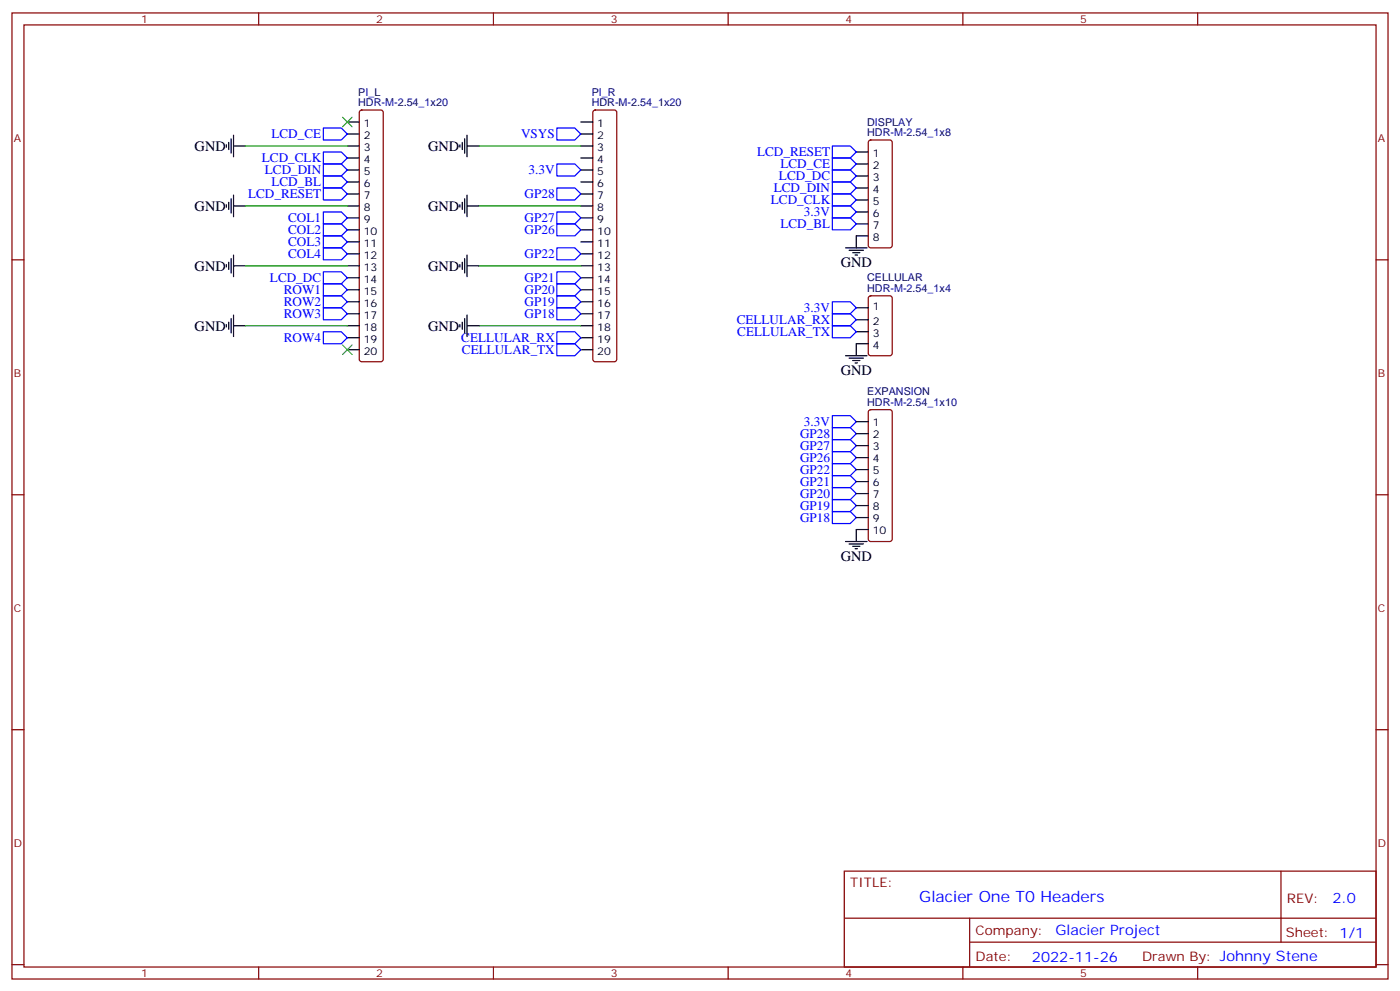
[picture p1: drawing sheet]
<svg xmlns="http://www.w3.org/2000/svg" width="412mm" height="292mm" viewBox="0 0 412 292" stroke-linecap="round" stroke-linejoin="round" font-family="sans-serif">
<g fill="none" stroke="#870000" stroke-width=".35">
<path d="M3.5 3.8h405.4v284.3h-405.4zM7.1 7.3h398.2v277.3h-398.2zM76.2 3.8v3.5M145.3 3.8v3.5M214.5 3.8v3.5M283.6 3.8v3.5M352.8 3.8v3.5M106.1 32.6l.4-.2h5.7l.5 .2 .2 .5v72.7l-.2 .5-.5 .2h-5.7l-.5-.3-.2-.4v-72.7zM174.9 32.6l.4-.2h5.7l.5 .2 .2 .5v72.7l-.3 .5-.4 .2h-5.7l-.5-.3-.2-.4v-72.7zM256 41.4l.5-.2h5.6l.5 .2 .2 .5v30.3l-.2 .5-.5 .3h-5.6l-.5-.3-.2-.5v-30.3zM3.5 76.5h3.6M405.3 76.5h3.6"/>
<path d="M256 87.3l.5-.2h5.6l.7 .4v16.5l-.4 .6-5.9 .1-.7-.5v-16.4zM256 120.8l.5-.2h5.6l.5 .2 .2 .5v37.4l-.2 .5-.5 .2h-5.6l-.5-.2-.2-.5v-37.4zM3.5 145.6h3.6M405.3 145.6h3.6M3.5 214.8h3.6M405.3 214.8h3.6M248.7 256.4h156.6v28.2h-156.6zM377.3 256.4v20.9M248.7 270.2h156.5M285.6 277.3h119.6M285.6 270.2v14.2M3.5 283.9h3.6"/>
<path d="M76.2 284.6v3.5M145.3 284.6v3.5M214.5 284.6v3.5M283.6 284.6v3.5M352.8 284.6v3.5M405.3 283.9h3.6"/>
</g>
<g fill="none" stroke="#000" stroke-width=".35">
<path d="M68.8 39.8v6.3M102.3 35.9h3.5M102.3 39.4h3.5M137.6 39.8v6.3M171.1 35.9h3.5M171.1 39.4h3.5M66.7 42.6v.7M67.4 41.9v2.1M67.4 59.5v2.2M68.1 40.9v4.2M68.1 58.5v4.2M68.8 43h3.5"/>
<path d="M68.8 57.4v6.4M102.3 43h3.5M102.3 46.5h3.5M102.3 50h3.5M102.3 53.6h3.5M102.3 57.1h3.5M135.5 42.6v.7M136.2 41.9v2.1M136.2 59.5v2.2M136.9 40.9v4.2M136.9 58.5v4.2M137.6 43h3.5"/>
<path d="M137.6 57.4v6.4M171.1 43h3.5M171.1 46.5h3.5M171.1 50h3.5M171.1 53.6h3.5M171.1 57.1h3.5M252.2 44.7h3.6M252.2 48.3h3.6M252.2 51.8h3.6M252.2 55.3h3.6M252.2 58.8h3.6M66.7 60.3v.7"/>
<path d="M66.7 77.9v.7M67.4 77.2v2.1M68.1 76.1v4.3M68.8 60.6h3.5M68.8 78.2h3.5M68.8 75.1v6.3M102.3 60.6h3.5M102.3 64.1h3.5M102.3 67.7h3.5M102.3 71.2h3.5M102.3 74.7h3.5M102.3 78.2h3.5"/>
<path d="M135.5 60.3v.7M135.5 77.9v.7M136.2 77.2v2.1M136.9 76.1v4.3M137.6 60.6h3.5M137.6 78.2h3.5M137.6 75.1v6.3M171.1 60.6h3.5M171.1 64.1h3.5M171.1 67.7h3.5M171.1 71.2h3.5M171.1 74.7h3.5"/>
<path d="M171.1 78.2h3.5M249.1 73h6.3M250.1 73.7h4.3M251.2 74.4h2.1M251.9 75.1h.7M252.2 62.4h3.6M252.2 65.9h3.6M255.8 69.4h-3.6v3.6M66.7 95.5v.7M67.4 94.8v2.1M68.1 93.8v4.2M68.8 95.9h3.5"/>
<path d="M68.8 92.7v6.4M102.3 81.8h3.5M102.3 85.3h3.5M102.3 88.8h3.5M102.3 92.4h3.5M102.3 95.9h3.5M102.3 99.4h3.5M135.5 95.5v.7M136.2 94.8v2.1M136.9 93.8v4.2M137.6 95.9h3.5M137.6 92.7v6.4"/>
<path d="M171.1 81.8h3.5M171.1 85.3h3.5M171.1 88.8h3.5M171.1 92.4h3.5M171.1 95.9h3.5M171.1 99.4h3.5M252.2 90.6h3.6M252.2 94.1h3.6M252.2 97.6h3.6M102.3 102.9h3.5M171.1 102.9h3.5M249.1 104.7h6.3"/>
<path d="M250.1 105.4h4.3M251.2 106.1h2.1M251.9 106.8h.7M255.8 101.2h-3.6v3.5M252.2 124.1h3.6M252.2 127.6h3.6M252.2 131.2h3.6M252.2 134.7h3.6M252.2 138.2h3.6M249.1 159.4h6.3M252.2 141.7h3.6M252.2 145.3h3.6"/>
<path d="M252.2 148.8h3.6M252.2 152.3h3.6M255.8 155.9h-3.6v3.5M250.1 160.1h4.3M251.2 160.8h2.1M251.9 161.5h.7"/>
</g>
<g fill="none" stroke="#00f" stroke-width=".35">
<path d="M95.2 37.7h5.3l1.8 1.7-1.8 1.8h-5.3zM164 37.7h5.3l1.8 1.7-1.8 1.8h-5.3zM95.2 44.7h5.3l1.8 1.8-1.8 1.8h-5.3zM95.2 48.3h5.3l1.8 1.7-1.8 1.8h-5.3zM95.2 51.8h5.3l1.8 1.8-1.8 1.7h-5.3zM95.2 55.3h5.3l1.8 1.8-1.8 1.7h-5.3zM164 48.3h5.3l1.8 1.7-1.8 1.8h-5.3zM164 55.3h5.3l1.8 1.8-1.8 1.7h-5.3zM245.2 50h5.3l1.7 1.8-1.7 1.8h-5.3zM245.2 43h5.3l1.7 1.7-1.7 1.8h-5.3zM245.2 53.6h5.3l1.7 1.7-1.7 1.8h-5.3zM245.2 57.1h5.3l1.7 1.7-1.7 1.8h-5.3z"/>
<path d="M245.2 46.5h5.3l1.7 1.8-1.7 1.7h-5.3zM95.2 62.4h5.3l1.8 1.7-1.8 1.8h-5.3zM95.2 65.9h5.3l1.8 1.8-1.8 1.7h-5.3zM95.2 69.4h5.3l1.8 1.8-1.8 1.8h-5.3zM95.2 73h5.3l1.8 1.7-1.8 1.8h-5.3zM164 73h5.3l1.8 1.7-1.8 1.8h-5.3zM164 65.9h5.3l1.8 1.8-1.8 1.7h-5.3zM164 62.4h5.3l1.8 1.7-1.8 1.8h-5.3zM245.2 64.1h5.3l1.7 1.8-1.7 1.8h-5.3zM245.2 60.6h5.3l1.7 1.8-1.7 1.7h-5.3zM95.2 80h5.3l1.8 1.8-1.8 1.7h-5.3zM95.2 83.5h5.3l1.8 1.8-1.8 1.8h-5.3z"/>
<path d="M95.2 87.1h5.3l1.8 1.7-1.8 1.8h-5.3zM95.2 90.6h5.3l1.8 1.8-1.8 1.7h-5.3zM95.2 97.6h5.3l1.8 1.8-1.8 1.8h-5.3zM164 97.6h5.3l1.8 1.8-1.8 1.8h-5.3zM164 90.6h5.3l1.8 1.8-1.8 1.7h-5.3zM164 87.1h5.3l1.8 1.7-1.8 1.8h-5.3zM164 83.5h5.3l1.8 1.8-1.8 1.8h-5.3zM164 80h5.3l1.8 1.8-1.8 1.7h-5.3zM245.2 92.4h5.3l1.7 1.7-1.7 1.8h-5.3zM245.2 95.9h5.3l1.7 1.7-1.7 1.8h-5.3zM245.2 88.8h5.3l1.7 1.8-1.7 1.8h-5.3zM164 101.2h5.3l1.8 1.7-1.8 1.8h-5.3z"/>
<path d="M245.2 122.3h5.3l1.7 1.8-1.7 1.8h-5.3zM245.2 125.9h5.3l1.7 1.7-1.7 1.8h-5.3zM245.2 129.4h5.3l1.7 1.8-1.7 1.7h-5.3zM245.2 132.9h5.3l1.7 1.8-1.7 1.8h-5.3zM245.2 136.5h5.3l1.7 1.7-1.7 1.8h-5.3zM245.2 140h5.3l1.7 1.7-1.7 1.8h-5.3zM245.2 143.5h5.3l1.7 1.8-1.7 1.7h-5.3zM245.2 147h5.3l1.7 1.8-1.7 1.8h-5.3zM245.2 150.6h5.3l1.7 1.7-1.7 1.8h-5.3z"/>
</g>
<path d="M72.3 43h30M141.1 43h30M72.3 60.6h30M72.3 78.2h30M141.1 60.6h30M141.1 78.2h30M72.3 95.9h30M141.1 95.9h30" fill="none" stroke="#008700" stroke-width=".35"/>
<path d="M100.9 34.5l2.8 2.8M103.7 34.5l-2.8 2.8M100.9 101.5l2.8 2.9M103.7 101.5l-2.8 2.9" fill="none" stroke="#3c3" stroke-width=".35"/>
<text font-size="4.6" fill="#00f" x="270.8" y="265.4">Glacier One T0 Headers</text>
<g font-size="4.2">
<text x="57.3" y="44.4">GND</text>
<text x="126.1" y="44.4">GND</text>
<text x="57.3" y="62">GND</text>
<text x="126.1" y="62">GND</text>
<text x="57.3" y="79.7">GND</text>
<text x="126.1" y="79.7">GND</text>
<text x="247.6" y="78.6">GND</text>
<text x="57.3" y="97.3">GND</text>
<text x="126.1" y="97.3">GND</text>
<text x="247.6" y="110.3">GND</text>
<text x="247.6" y="165">GND</text>
</g>
<g font-size="4.2" fill="#00f">
<text x="392.5" y="265.7">2.0</text>
<text x="310.9" y="275.2">Glacier Project</text>
<text x="304" y="283">2022-11-26</text>
</g>
<g font-size="3.9" fill="#00f">
<text x="80" y="40.7">LCD_CE</text>
<text x="153.5" y="40.7">VSYS</text>
<text x="77.2" y="47.8">LCD_CLK</text>
<text x="223" y="46">LCD_RESET</text>
<text x="78" y="51.3">LCD_DIN</text>
<text x="155.7" y="51.3">3.3V</text>
<text x="229.5" y="53.1">LCD_DC</text>
<text x="229.9" y="49.5">LCD_CE</text>
<text x="73.1" y="58.3">LCD_RESET</text>
<text x="80" y="54.8">LCD_BL</text>
<text x="154.5" y="58.3">GP28</text>
<text x="227.9" y="56.6">LCD_DIN</text>
<text x="84.9" y="65.3">COL1</text>
<text x="154.5" y="65.4">GP27</text>
<text x="227.1" y="60.1">LCD_CLK</text>
<text x="236.8" y="63.6">3.3V</text>
<text x="84.9" y="68.9">COL2</text>
<text x="154.5" y="68.9">GP26</text>
<text x="229.9" y="67.2">LCD_BL</text>
<text x="84.9" y="72.4">COL3</text>
<text x="84.9" y="75.9">COL4</text>
<text x="154.5" y="75.9">GP22</text>
<text x="79.5" y="83">LCD_DC</text>
<text x="154.5" y="82.9">GP21</text>
<text x="83.6" y="86.6">ROW1</text>
<text x="154.5" y="90">GP19</text>
<text x="154.5" y="86.5">GP20</text>
<text x="83.6" y="90.1">ROW2</text>
<text x="83.6" y="93.6">ROW3</text>
<text x="154.5" y="93.6">GP18</text>
<text x="217" y="95.4">CELLULAR_RX</text>
<text x="236.8" y="91.9">3.3V</text>
<text x="83.6" y="100.7">ROW4</text>
<text x="135.9" y="100.7">CELLULAR_RX</text>
<text x="217.2" y="98.9">CELLULAR_TX</text>
<text x="136.1" y="104.2">CELLULAR_TX</text>
<text x="236.8" y="125.4">3.3V</text>
<text x="235.7" y="128.9">GP28</text>
<text x="235.7" y="132.4">GP27</text>
<text x="235.7" y="136">GP26</text>
<text x="235.7" y="139.4">GP22</text>
<text x="235.7" y="142.9">GP21</text>
<text x="235.7" y="146.4">GP20</text>
<text x="235.7" y="150">GP19</text>
<text x="235.7" y="153.6">GP18</text>
</g>
<g font-size="3.9" fill="#800">
<text x="250.5" y="261">TITLE:</text>
<text x="379.1" y="265.7">REV:</text>
<text x="287.4" y="275.2">Company:</text>
<text x="378.7" y="275.8">Sheet: 1/1</text>
<text x="287.4" y="282.9">Date:</text>
<text x="336.4" y="282.9">Drawn By: Johnny Stene</text>
</g>
<g font-size="3.2" fill="#800">
<text x="41.6" y="6.8">1</text>
<text x="110.8" y="6.8">2</text>
<text x="179.9" y="6.8">3</text>
<text x="249.1" y="6.8">4</text>
<text x="318.2" y="6.8">5</text>
<text x="4.1" y="41.9">A</text>
<text x="405.9" y="41.9">A</text>
<text x="4.1" y="111.1">B</text>
<text x="405.9" y="111.1">B</text>
<text x="4.1" y="180.2">C</text>
<text x="405.9" y="180.2">C</text>
<text x="4.1" y="249.3">D</text>
<text x="405.9" y="249.3">D</text>
<text x="41.6" y="287.6">1</text>
<text x="110.8" y="287.6">2</text>
<text x="179.9" y="287.6">3</text>
<text x="249.1" y="287.6">4</text>
<text x="318.2" y="287.6">5</text>
</g>
<g font-size="3.2" fill="#000080">
<text x="105.5" y="28.2">PI_L</text>
<text x="174.3" y="28.2">PI_R</text>
<text x="105.5" y="31.3">HDR-M-2.54_1x20</text>
<text x="174.3" y="31.3">HDR-M-2.54_1x20</text>
<text x="255.4" y="40.1">HDR-M-2.54_1x8</text>
<text x="255.4" y="37">DISPLAY</text>
<text x="255.4" y="82.8">CELLULAR</text>
<text x="255.4" y="86">HDR-M-2.54_1x4</text>
<text x="255.4" y="119.5">HDR-M-2.54_1x10</text>
<text x="255.4" y="116.3">EXPANSION</text>
</g>
<g font-size="3.2">
<text x="107.1" y="37.3">1</text>
<text x="107.1" y="40.9">2</text>
<text x="175.9" y="37.3">1</text>
<text x="175.9" y="40.9">2</text>
<text x="107.1" y="44.4">3</text>
<text x="107.1" y="47.9">4</text>
<text x="175.9" y="44.4">3</text>
<text x="175.9" y="47.9">4</text>
<text x="257.1" y="46.1">1</text>
<text x="107.1" y="51.4">5</text>
<text x="175.9" y="51.4">5</text>
<text x="257.1" y="49.7">2</text>
<text x="257.1" y="53.2">3</text>
<text x="107.1" y="55">6</text>
<text x="107.1" y="58.5">7</text>
<text x="175.9" y="55">6</text>
<text x="175.9" y="58.5">7</text>
<text x="257.1" y="56.7">4</text>
<text x="107.1" y="62">8</text>
<text x="107.1" y="65.5">9</text>
<text x="175.9" y="62">8</text>
<text x="175.9" y="65.5">9</text>
<text x="257.1" y="60.3">5</text>
<text x="257.1" y="63.8">6</text>
<text x="107.1" y="69.1">10</text>
<text x="175.9" y="69.1">10</text>
<text x="257.1" y="67.3">7</text>
<text x="257.1" y="70.8">8</text>
<text x="107.1" y="72.6">11</text>
<text x="107.1" y="76.1">12</text>
<text x="175.9" y="72.6">11</text>
<text x="175.9" y="76.1">12</text>
<text x="107.1" y="79.7">13</text>
<text x="107.1" y="83.2">14</text>
<text x="175.9" y="79.7">13</text>
<text x="175.9" y="83.2">14</text>
<text x="107.1" y="86.7">15</text>
<text x="175.9" y="86.7">15</text>
<text x="107.1" y="90.2">16</text>
<text x="107.1" y="93.8">17</text>
<text x="175.9" y="90.2">16</text>
<text x="175.9" y="93.8">17</text>
<text x="257.1" y="91.3">1</text>
<text x="257.1" y="95.5">2</text>
<text x="107.1" y="97.3">18</text>
<text x="107.1" y="100.8">19</text>
<text x="175.9" y="97.3">18</text>
<text x="175.9" y="100.8">19</text>
<text x="257.1" y="99.1">3</text>
<text x="107.1" y="104.4">20</text>
<text x="175.9" y="104.4">20</text>
<text x="257.1" y="102.6">4</text>
<text x="257.1" y="125.5">1</text>
<text x="257.1" y="129">2</text>
<text x="257.1" y="132.6">3</text>
<text x="257.1" y="136.1">4</text>
<text x="257.1" y="139.6">5</text>
<text x="257.1" y="143.2">6</text>
<text x="257.1" y="146.7">7</text>
<text x="257.1" y="150.2">8</text>
<text x="257.1" y="153.7">9</text>
<text x="257.1" y="157.3">10</text>
</g>
</svg>
